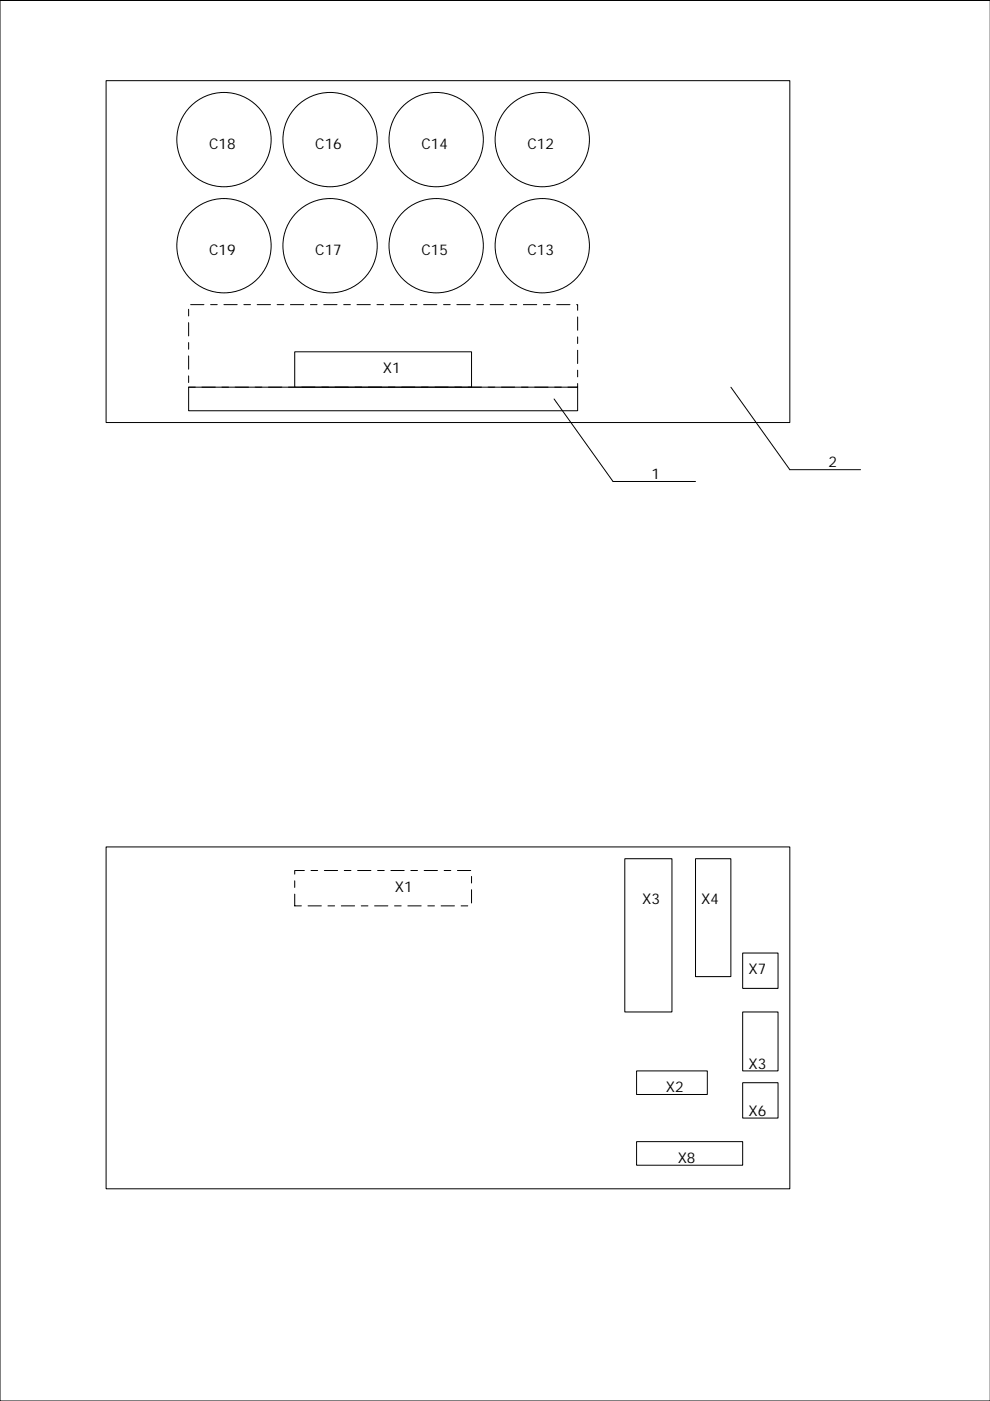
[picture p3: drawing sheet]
<svg xmlns="http://www.w3.org/2000/svg" width="210mm" height="297mm" viewBox="0 0 210 297" stroke-linecap="round" stroke-linejoin="round" font-family="sans-serif">
<g fill="none" stroke="#000" stroke-width=".21">
<path d="M0 .1h210v296.9h-210zM22.5 17.1h145v72.5h-145zM62.5 74.6h37.5v7.5h-37.5zM40 82.1h82.5v5h-82.5zM117.5 84.6l12.5 17.5h17.5M155 82.1l12.5 17.5h15M22.5 179.6h145v72.4h-145zM132.5 182.1h10v32.5h-10zM147.5 182.1h7.5v25h-7.5zM157.5 202.1h7.5v7.5h-7.5zM157.5 214.6h7.5v12.5h-7.5zM135 227.1h15v5h-15z"/>
<path d="M157.5 229.6h7.5v7.5h-7.5zM135 242.1h22.5v5h-22.5z"/>
<circle cx="47.5" cy="29.6" r="10"/>
<circle cx="70" cy="29.6" r="10"/>
<circle cx="92.5" cy="29.6" r="10"/>
<circle cx="115" cy="29.6" r="10"/>
<circle cx="47.5" cy="52.1" r="10"/>
<circle cx="70" cy="52.1" r="10"/>
<circle cx="92.5" cy="52.1" r="10"/>
<circle cx="115" cy="52.1" r="10"/>
</g>
<path d="M40 64.6h82.5v17.5h-82.5zM62.5 184.6h37.5v7.5h-37.5z" fill="none" stroke="#000" stroke-width=".21" stroke-dasharray="1.4 1.4 2.8 1.4"/>
<g font-size="3.1">
<text x="44.4" y="31.6">C18</text>
<text x="66.9" y="31.6">C16</text>
<text x="89.3" y="31.6">C14</text>
<text x="111.8" y="31.6">C12</text>
<text x="44.4" y="54.1">C19</text>
<text x="66.9" y="54.1">C17</text>
<text x="89.3" y="54.1">C15</text>
<text x="111.8" y="54.1">C13</text>
<text x="81.2" y="79.1">X1</text>
<text x="138.1" y="101.6">1</text>
<text x="175.6" y="99.1">2</text>
<text x="83.7" y="189.1">X1</text>
<text x="136.2" y="191.6">X3</text>
<text x="148.7" y="191.6">X4</text>
<text x="158.7" y="206.6">X7</text>
<text x="158.7" y="226.6">X3</text>
<text x="141.2" y="231.6">X2</text>
<text x="158.7" y="236.6">X6</text>
<text x="143.7" y="246.6">X8</text>
</g>
</svg>
